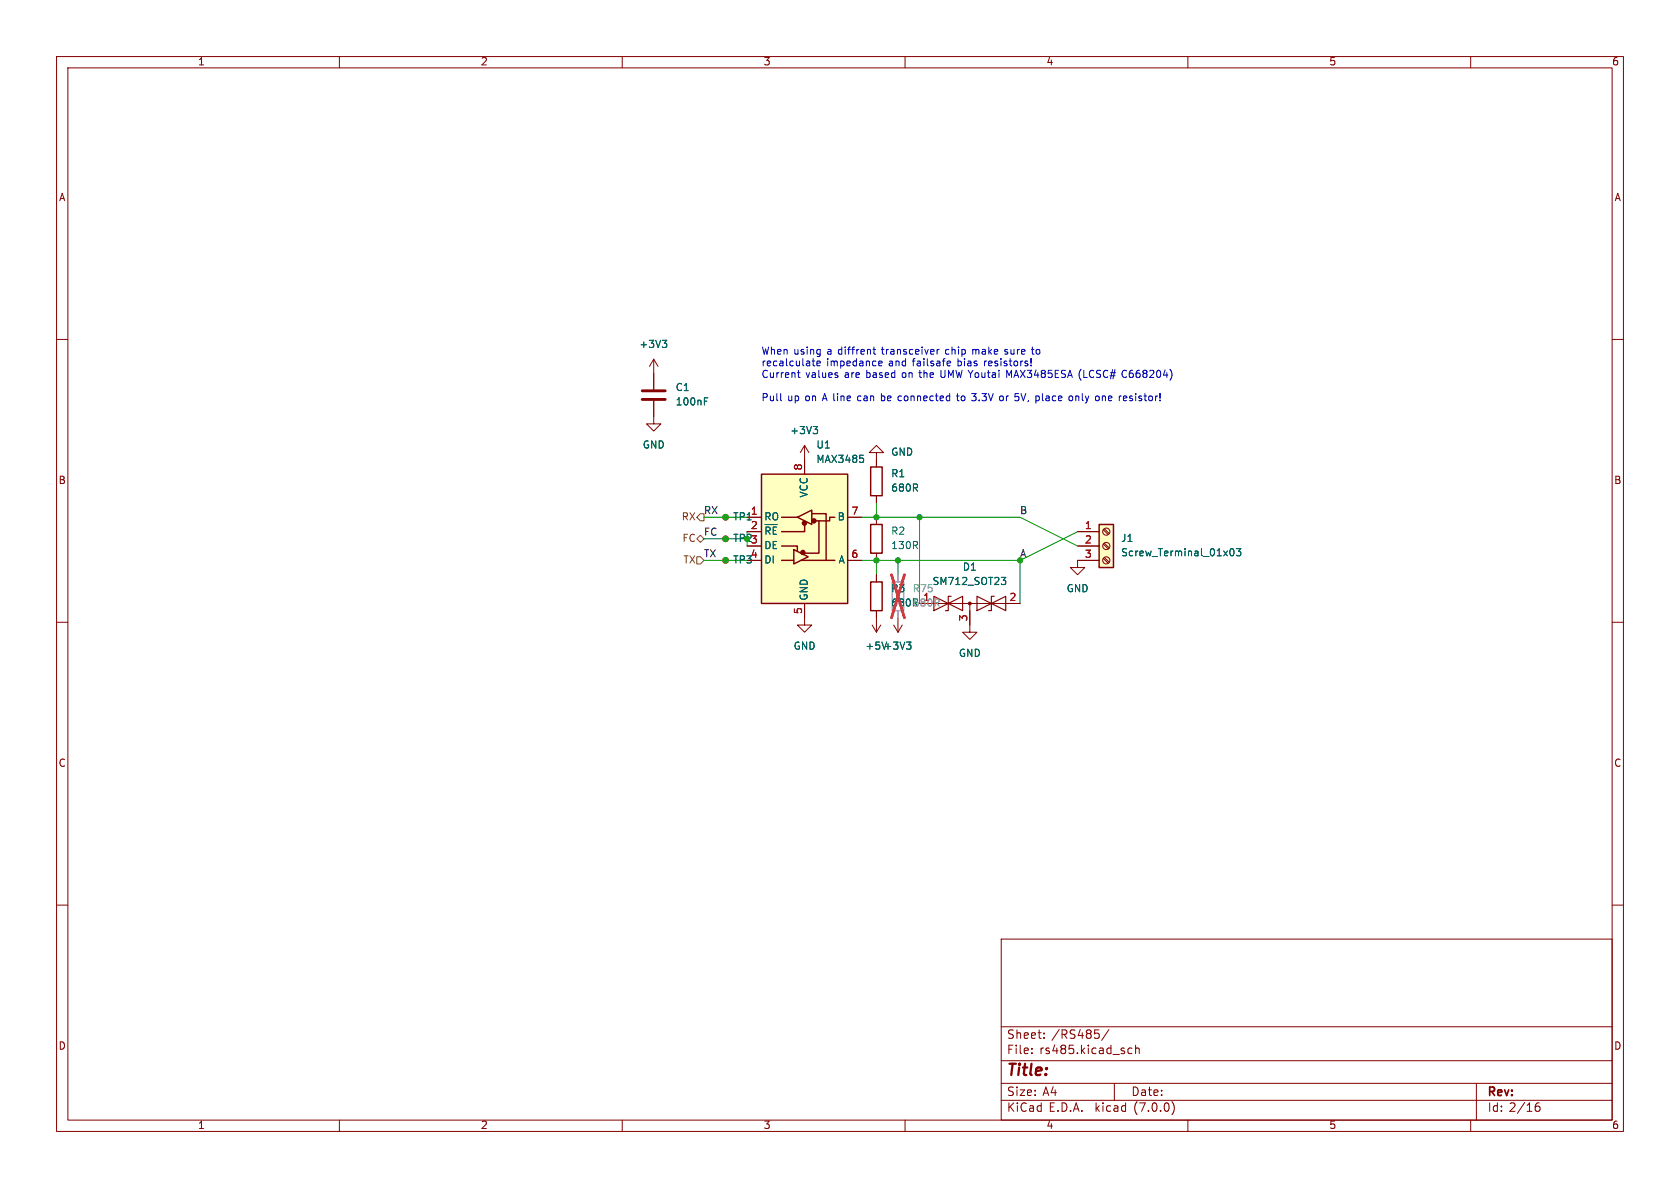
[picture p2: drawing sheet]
<svg xmlns="http://www.w3.org/2000/svg" width="297mm" height="210mm" viewBox="0 0 297 210" stroke-linecap="round" stroke-linejoin="round" font-family="sans-serif">
<g fill="none" stroke="#840000" stroke-width=".18">
<path d="M10 10h277v190h-277zM12 12h273v186h-273zM60 10v2M110 10v2M160 10v2M210 10v2M260 10v2M10 60h2M285 60h2M115.6 70.9v4h1.2l-1.2 1.3-1.3-1.3h1.3M115.6 63.5l-.8 1.3M115.6 63.5v5.3"/>
<path d="M115.6 63.5l.7 1.3M142.2 78.7v5.1M142.2 78.7l-.7 1.3M142.2 78.7l.8 1.3M128.3 91.4h.1M128.3 95.3h.1M128.3 99.1h.1M132.1 94h2.5M132.1 96.5h2.5M132.1 99.1h2.5M132.1 91.4h2.5M143.5 90.8h.1"/>
<path d="M149.9 99.1h2.5M149.9 91.4h2.5M154.9 80h1.3l-1.3-1.3-1.2 1.3h1.2v2.6M154.9 87.6v1.3M154.9 91.4v1.3M154.9 97.8v1.3M190.5 94h3.8M190.5 96.5h3.8M194.3 99.1h-3.8v1.2h1.3l-1.3 1.3-1.3-1.3h1.3M195 98.7l.9 .9M195 96.2l.9 .8M195 93.6l.9 .9"/>
<path d="M195.2 98.6l.9 .8M195.2 96l.9 .9M195.2 93.5l.9 .8M10 110h2M142.2 106.7v3.8h1.3l-1.3 1.3-1.2-1.3h1.2M154.2 110.5l.7 1.3M154.9 101.6v1.3M154.9 108v3.8M155.7 110.5l-.8 1.3M158 110.5l.7 1.3M158.7 109.2v2.6M159.5 110.5l-.8 1.3"/>
<path d="M165.1 106.7h15.2M171.4 106.7v5.1h1.3l-1.3 1.2-1.2-1.2h1.2M285 110h2M10 160h2M285 160h2M177 166h108v32h-108zM60 198v2M110 198v2M160 198v2M177 194.5h108M177 191.5h108M177 187.5h108"/>
<path d="M177 181.5h108M182.4 186.1v.2M182.4 185.3v.2M184.6 183.4v.2M184.6 182.6v.2M193.5 182.1h.8M194.2 182.7l.1 .2-.1 .6M196 182l-1.2 1.9M197 191.5v3M199.4 186l.3 .3 .4-.1M200.1 185.3h-.4l-.3 .2M200.8 185.4l.2-.1h.3l.1 1"/>
<path d="M200.8 184.8v1.5M207.2 194.7a1.72 1.72 0 0 1 0 2.3M210 198v2M260 198v2M261 191.5v6.5M271.5 195.7l.5-.2 .3 .3-.2 .6-.4 .1-.2-.2M272.1 195a.53 .53 0 0 0-.6 .3"/>
<circle cx="128.3" cy="91.4" r=".51"/>
<circle cx="128.3" cy="99.1" r=".51"/>
<circle cx="128.3" cy="95.3" r=".51"/>
<circle cx="195.6" cy="96.5" r=".63"/>
<circle cx="195.6" cy="99.1" r=".63"/>
<circle cx="195.6" cy="94" r=".63"/>
</g>
<path d="M157.7 102.9h2.1v5.1h-2.1z" fill="none" stroke="#a1a1a1" stroke-width=".25"/>
<path d="M158.7 101.6v1.3M158.7 108v1.2" fill="none" stroke="#a1a1a1" stroke-width=".18"/>
<path d="M157.6 101.6l2.3 7.6M159.9 101.6l-2.3 7.6" fill="none" stroke="#eb3a3d" stroke-width=".46"/>
<g fill="none" stroke="#840000" stroke-width=".25">
<path d="M134.6 83.8h15.3v22.9h-15.3zM138.2 96.5h2.8v.7M138.2 99.1h2.1M138.2 91.4h2.8M140.3 97.2l2.6 1.2-2.6 1.3zM141 91.4l2.5-1.2v2.5zM141 97.2v.2M141.6 99.1h6M142.2 92.7v1.3h-4M143.5 90.8h2.5v8.3M144.8 92.1v5.7h-2.6M147.6 91.4h-.9v.7h-2.6"/>
<path d="M153.9 92.7h2.1v5.1h-2.1zM153.9 82.6h2.1v5h-2.1zM194.3 92.7h2.5v7.6h-2.5zM153.9 102.9h2.1v5.1h-2.1z"/>
</g>
<g fill="none" stroke="#006464" stroke-width=".18">
<path d="M117.1 60.2h.8l-.5 .4M117.6 60.6l.3 .3v.3l-.3 .2M124.5 70.3h.6M143.8 75.4h.7l-.4 .5M144.3 75.9l.2 .2v.3l-.2 .3M136.2 93.6l-.2-.4h-.6v1.2M137.3 93.2h-.6v1.2M152 80.5h.6M152.6 81l.1 .2-.1 .5M217.6 97h.1a.68 .68 0 0 1 .5 .6 .68 .68 0 0 1-.5 .7 .84 .84 0 0 1-.1-1.3zM218.6 97h.8l-.5 .5 .4 .1v.5l-.2 .2-.5-.2M160.3 113.5h.7l-.4 .5"/>
<path d="M160.8 114l.2 .2v.3l-.2 .3M177 102.1h.8l-.4 .5 .3 .1 .1 .4-.2 .2h-.4"/>
</g>
<g fill="#ffffc2" stroke="#ffffc2" stroke-width=".18">
<path d="M194.3 92.7h2.5v7.6h-2.5z"/>
<path d="M134.6 83.8h15.3v22.9h-15.3z"/>
</g>
<g fill="#840000" stroke="#840000" stroke-width=".25">
<circle cx="141.9" cy="97.7" r=".36"/>
<circle cx="142.2" cy="92.5" r=".36"/>
<circle cx="143.9" cy="92.1" r=".36"/>
</g>
<path d="M113.5 70.6h4.1M113.5 69.1h4.1" fill="none" stroke="#840000" stroke-width=".51"/>
<path d="M165.1 105.4v2.6l5.1-2.6v2.6zM168.1 105.4h-.5v2.6h-.5M172.7 105.4l5.1 2.6v-2.6l-5.1 2.6zM175.8 105.4h-.5v2.6h-.5" fill="none" stroke="#840000" stroke-width=".2"/>
<circle cx="171.4" cy="106.7" r=".25" fill="#840000" stroke="#840000" stroke-width=".18"/>
<path d="M123.2 95.3l.6-.7 .7 .7-.7 .6zM123.2 98.4h.6l.7 .7-.7 .6h-.6zM123.8 90.8h.7v1.3h-.7l-.6-.7z" fill="none" stroke="#725600" stroke-width=".18"/>
<g fill="none" stroke="#0000c2" stroke-width=".18">
<path d="M138.1 70.8h.1M141 65.9h.5M141.2 65.5v1l.3 .2M143.8 63.4v1.1l.3 .2M144.5 63.9v.7h.5M145 63.9v.2l-.6 .1M148.1 66.4v.3M154.3 61.8h.5M154.5 61.3v1.1l.3 .2M155.3 64.5l.2 .2 .4-.1M155.3 64l.2-.2h.3l.1 .2v.1l-.6 .1M165.7 61.8v.8"/>
<path d="M166 61.8l-.3 .2M167.9 63.8l.2 .3-.7 .1M168 64.6l-.4 .1M169.1 70h.5M169.3 69.6v1.1l.1 .1M171.8 69.6h.8l-.5 .5h.2M172 70.8h.3M177 70l.3 .1M177.3 70.8h-.3M177.6 62.6h.2M177.8 61.8l-.2 .1 .2 .3M178.4 66.4l-.4-.9v1.2"/>
<path d="M179.5 69.6h.6M179.9 70.1h.1M180 70.8h-.1M182.3 64.6v.1M182.3 63.4v.8M182.3 61.8h.5M182.5 61.3v1.1l.2 .2M189.1 70.1l.3-.1 .2 .2-.1 .6h-.4M191.1 65.3a1.46 1.46 0 0 0 0 1.9M194.2 70.1l.1 .1-.1 .6M198.4 66.4l.2 .3h.3M198.7 70.8h.3"/>
<path d="M198.9 65.5h-.3l-.2 .3M199 70l-.3 .1M199.2 70.3l-.6 .1"/>
</g>
<path d="M124.5 91.4h7.6M124.5 99.1h7.6M132.1 94v1.3h-7.6M152.4 91.4h27.9l10.2 5.1M152.4 99.1h27.9M154.9 88.9v2.5M154.9 99.1v2.5M158.7 99.1v2.5M162.6 91.4v15.3M180.3 99.1v7.6M190.5 94l-10.2 5.1" fill="none" stroke="#009600" stroke-width=".18"/>
<g fill="#009600" stroke="#009600" stroke-width=".18">
<circle cx="162.6" cy="91.4" r=".46"/>
<circle cx="154.9" cy="91.4" r=".46"/>
<circle cx="180.3" cy="99.1" r=".46"/>
<circle cx="154.9" cy="99.1" r=".46"/>
<circle cx="158.7" cy="99.1" r=".46"/>
<circle cx="128.3" cy="95.3" r=".46"/>
<circle cx="128.3" cy="99.1" r=".46"/>
<circle cx="128.3" cy="91.4" r=".46"/>
</g>
<text font-size="2.8" fill="#840000" x="178" y="190.8">Title:</text>
<g font-size="2.1" fill="#840000">
<text x="178" y="183.9">Sheet:</text>
<text x="185.9" y="183.9">/RS485/</text>
<text x="178" y="186.6">File:</text>
<text x="183.8" y="186.6">rs485.kicad_sch</text>
<text x="178" y="196.8">KiCad</text>
<text x="178" y="194">Size:</text>
<text x="184.3" y="194">A4</text>
<text x="185.4" y="196.8">E.D.A.</text>
<text x="193.7" y="196.8">kicad</text>
<text x="200" y="194">Date:</text>
<text x="200.6" y="196.8">(7.0.0)</text>
<text x="263" y="194.2">Rev:</text>
<text x="263" y="196.8">Id: 2/16</text>
</g>
<g font-size="1.8" fill="#840000">
<text x="35" y="11.8">1</text>
<text x="85" y="11.8">2</text>
<text x="135" y="11.8">3</text>
<text x="185" y="11.8">4</text>
<text x="235" y="11.8">5</text>
<text x="285" y="11.8">6</text>
<text x="10.4" y="35.8">A</text>
<text x="285.4" y="35.8">A</text>
<text x="10.3" y="85.8">B</text>
<text x="285.3" y="85.8">B</text>
<text x="10.3" y="135.8">C</text>
<text x="285.3" y="135.8">C</text>
<text x="10.3" y="185.8">D</text>
<text x="285.3" y="185.8">D</text>
<text x="35" y="199.8">1</text>
<text x="85" y="199.8">2</text>
<text x="135" y="199.8">3</text>
<text x="185" y="199.8">4</text>
<text x="235" y="199.8">5</text>
<text x="285" y="199.8">6</text>
</g>
<g font-size="1.8" fill="#006464">
<text x="113" y="61.8">+3V3</text>
<text x="119.4" y="69.4">C1</text>
<text x="119.4" y="71.9">100nF</text>
<text x="139.6" y="77">+3V3</text>
<text x="113.6" y="79.6">GND</text>
<text x="144.3" y="82.1">MAX3485</text>
<text x="144.3" y="79.6">U1</text>
<text x="157.5" y="80.8">GND</text>
<text x="143.1" y="88.1" transform="rotate(-90 143.1 88.1)">VCC</text>
<text x="157.5" y="84.6">R1</text>
<text x="157.5" y="87.2">680R</text>
<text x="129.5" y="92.3">TP1</text>
<text x="132.7" y="91.2">1</text>
<text x="135.1" y="92.3">RO</text>
<text x="135.1" y="95.4">~{RE}</text>
<text x="148" y="92.3">B</text>
<text x="157.5" y="94.8">R2</text>
<text x="129.5" y="99.9">TP3</text>
<text x="132.7" y="98.8">4</text>
<text x="135.1" y="97.3">DE</text>
<text x="135.1" y="99.9">DI</text>
<text x="148.1" y="99.9">A</text>
<text x="157.5" y="97.3">130R</text>
<text x="170.1" y="101.2">D1</text>
<text x="198.1" y="96.1">J1</text>
<text x="198.1" y="98.6">Screw_Terminal_01x03</text>
<text x="143.1" y="106.2" transform="rotate(-90 143.1 106.2)">GND</text>
<text x="157.5" y="105">R3</text>
<text x="164.8" y="103.7">SM712_SOT23</text>
<text x="188.5" y="105">GND</text>
<text x="140.2" y="115.1">GND</text>
<text x="152.9" y="115.1">+5V+3V3</text>
<text x="169.5" y="116.4">GND</text>
</g>
<g font-size="1.8" fill="#0000c2">
<text x="134.6" y="62.9">When using</text>
<text x="134.6" y="64.9">recalculate</text>
<text x="146.2" y="64.9">impedance</text>
<text x="146.3" y="62.9">a diffrent</text>
<text x="156.2" y="62.9">transceiver</text>
<text x="157.2" y="64.9">and</text>
<text x="161.5" y="64.9">failsafe</text>
<text x="167.5" y="62.9">chip</text>
<text x="169.6" y="64.9">bias</text>
<text x="172.4" y="62.9">make</text>
<text x="174.4" y="64.9">resistors!</text>
<text x="178.3" y="62.9">sure</text>
<text x="183.2" y="62.9">to</text>
<text x="134.6" y="67">Current</text>
<text x="134.6" y="71.1">Pull</text>
<text x="139.3" y="71.1">up on A line</text>
<text x="142.5" y="67">values</text>
<text x="149.4" y="67">are</text>
<text x="152" y="71.1">can</text>
<text x="153.3" y="67">based</text>
<text x="156.3" y="71.1">be connected</text>
<text x="159.8" y="67">on the</text>
<text x="166.8" y="67">UMW Youtai</text>
<text x="170" y="71.1">to</text>
<text x="172.7" y="71.1">3.3V</text>
<text x="177.7" y="71.1">or</text>
<text x="178.7" y="67">MAX3485ESA</text>
<text x="180.6" y="71.1">5V, place</text>
<text x="190.4" y="71.1">only</text>
<text x="191.6" y="67">(LCSC#</text>
<text x="195.2" y="71.1">one</text>
<text x="199.4" y="67">C668204)</text>
<text x="199.5" y="71.1">resistor!</text>
</g>
<g font-size="1.8" fill="#a90000">
<text x="142" y="83.2" transform="rotate(-90 142 83.2)">8</text>
<text x="132.7" y="93.7">2</text>
<text x="150.5" y="91.2">7</text>
<text x="191.7" y="93.7">1</text>
<text x="150.5" y="98.8">6</text>
<text x="191.7" y="96.3">2</text>
<text x="191.7" y="98.8">3</text>
<text x="178.4" y="106.4">2</text>
<text x="142" y="108.6" transform="rotate(-90 142 108.6)">5</text>
<text x="171.2" y="109.9" transform="rotate(-90 171.2 109.9)">3</text>
</g>
<g font-size="1.8" fill="#725600">
<text x="120.4" y="92.3">RX</text>
<text x="120.5" y="96.1">FC</text>
<text x="120.7" y="99.9">TX</text>
</g>
<g font-size="1.8" fill="#0f0f0f">
<text x="124.5" y="91.1">RX</text>
<text x="124.5" y="94.9">FC</text>
<text x="180.3" y="91.1">B</text>
<text x="124.5" y="98.7">TX</text>
<text x="180.3" y="98.7">A</text>
</g>
<text font-size="1.8" fill="#009600" x="129.5" y="96.1">TP23</text>
<g font-size="1.8" fill="#989898">
<text x="157.5" y="107.5">680R680R</text>
<text x="161.3" y="105">R75</text>
<text x="163.2" y="106.4">1</text>
</g>
</svg>
